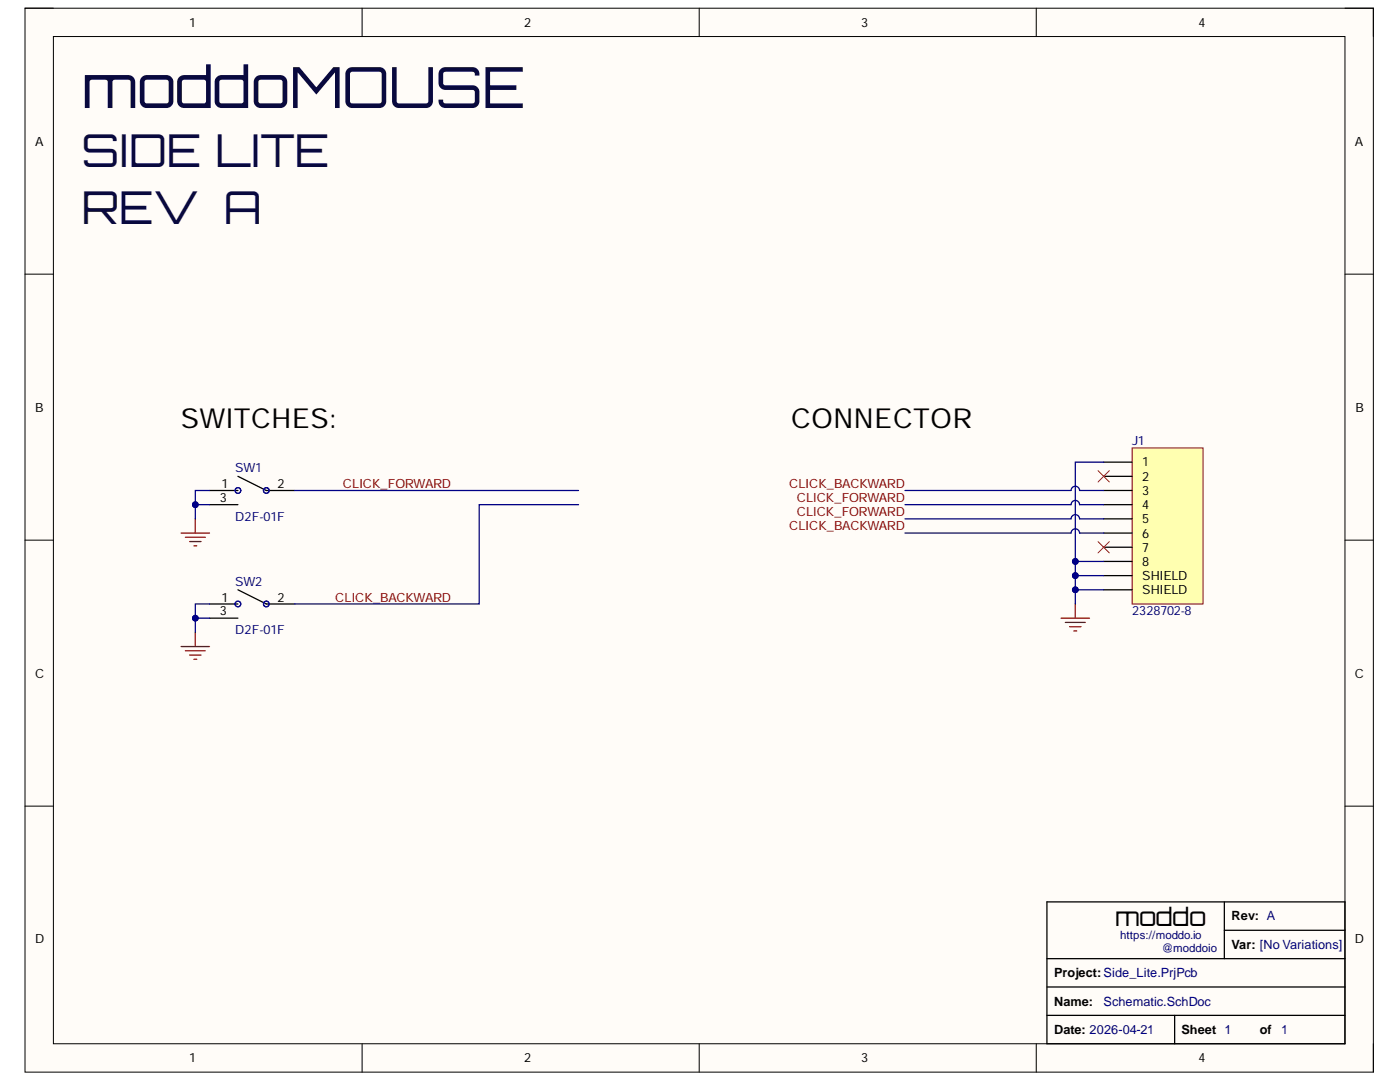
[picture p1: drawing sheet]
<svg xmlns="http://www.w3.org/2000/svg" width="279mm" height="216mm" viewBox="0 0 279 216" stroke-linecap="round" stroke-linejoin="round" font-family="sans-serif">
<path d="M5 1.6h269.1v212.3h-269.1z" fill-rule="evenodd" fill="#fffcf8"/>
<path d="M5 1.6h269.1v212.3h-269.1z" fill="none" stroke="#000" stroke-width=".2"/>
<path d="M10.7 7.3h257.7v201h-257.7z" fill-rule="evenodd" fill="#fffcf8"/>
<g fill="none" stroke="#000" stroke-width=".2">
<path d="M5 1.6h5.7M10.7 7.3h257.7v201h-257.7zM72.3 1.6v5.7M139.5 1.6v5.7M206.8 1.6v5.7M268.4 1.6h5.7v5.7M5 54.7h5.7M268.4 54.7h5.7M5 107.8h5.7M268.4 107.8h5.7M5 160.9h5.7M268.4 160.9h5.7"/>
<path d="M72.3 208.3v5.6M139.5 208.3v5.6M206.8 208.3v5.6M274.1 208.3v5.6"/>
</g>
<path d="M208.9 180h59.5v28.3h-59.5zM244.3 180v11.3M208.9 196.9h59.5M208.9 191.3h59.5M244.3 185.6h24.1M208.9 202.6h59.5M234.4 202.6v5.7" fill="none" stroke="#000" stroke-width=".25"/>
<path d="M211.8 123.4h5.6M212.6 124.2h4M213.5 125h2.2M214.3 125.9h.6M214.6 120.5v2.9" fill="none" stroke="#800000" stroke-width=".25"/>
<path d="M225.9 89.4h14.2v31.1h-14.2z" fill-rule="evenodd" fill="#ffffb0"/>
<path d="M225.9 89.4h14.2v31.1h-14.2z" fill="none" stroke="#800000" stroke-width=".2"/>
<g fill="none" stroke="#000" stroke-width=".25">
<path d="M41.8 97.9h5.7M47.5 95l5.6 2.9h5.7M220.3 92.2h5.6M220.3 95h5.6M220.3 97.9h5.6M41.8 100.7h5.7M47.5 117.7l5.6 2.8h5.7M220.3 100.7h5.6M220.3 103.5h5.6M220.3 106.4h5.6M220.3 109.2h5.6M220.3 112h5.6"/>
<path d="M220.3 114.9h5.6M220.3 117.7h5.6M41.8 120.5h5.7M41.8 123.3h5.7"/>
</g>
<path d="M219.1 93.9l2.3 2.3M221.4 93.9l-2.3 2.3M219.1 108.1l2.3 2.2M221.4 108.1l-2.3 2.2" fill="none" stroke="#f00" stroke-width=".2"/>
<path d="M36.2 106.4h5.6M37 107.2h4M37.8 108.1h2.3M38.7 108.9h.6M39 103.5v2.9M36.2 129h5.6M37 129.9h4M37.8 130.7h2.3M38.7 131.6h.6M39 126.2v2.8" fill="none" stroke="#800000" stroke-width=".25"/>
<g fill="none" stroke="#00f" stroke-width=".25">
<circle cx="47.5" cy="97.9" r=".56"/>
<circle cx="53.1" cy="97.9" r=".56"/>
<circle cx="47.5" cy="120.5" r=".57"/>
<circle cx="53.1" cy="120.5" r=".56"/>
</g>
<path d="M220.3 114.9h-5.7v5.6" fill="none" stroke="#000080" stroke-width=".25"/>
<circle cx="214.6" cy="114.9" r=".57" fill="#000080"/>
<circle cx="214.6" cy="114.9" r=".57" fill="none" stroke="#000080" stroke-width=".2"/>
<circle cx="214.6" cy="117.7" r=".57" fill="#000080"/>
<circle cx="214.6" cy="117.7" r=".57" fill="none" stroke="#000080" stroke-width=".2"/>
<path d="M220.3 112h-5.7v2.9" fill="none" stroke="#000080" stroke-width=".25"/>
<circle cx="214.6" cy="112" r=".57" fill="#000080"/>
<circle cx="214.6" cy="112" r=".57" fill="none" stroke="#000080" stroke-width=".2"/>
<circle cx="214.6" cy="114.9" r=".57" fill="#000080"/>
<circle cx="214.6" cy="114.9" r=".57" fill="none" stroke="#000080" stroke-width=".2"/>
<path d="M214.6 117.7h5.7" fill="none" stroke="#000080" stroke-width=".25"/>
<circle cx="214.6" cy="117.7" r=".57" fill="#000080"/>
<circle cx="214.6" cy="117.7" r=".57" fill="none" stroke="#000080" stroke-width=".2"/>
<path d="M220.3 92.2h-5.7v19.8" fill="none" stroke="#000080" stroke-width=".25"/>
<circle cx="214.6" cy="112" r=".57" fill="#000080"/>
<circle cx="214.6" cy="112" r=".57" fill="none" stroke="#000080" stroke-width=".2"/>
<path d="M41.8 97.9h-2.8v5.6M180.6 97.9h33.2a.85 .85 0 0 1 .8-.9 .85 .85 0 0 1 .8 .9h4.9M180.6 100.7h33.2a.85 .85 0 0 1 .8-.8 .85 .85 0 0 1 .8 .8h4.9M180.6 103.5h33.2a.85 .85 0 0 1 .8-.8 .85 .85 0 0 1 .8 .8h4.9M180.6 106.4h33.2a.85 .85 0 0 1 .8-.9 .85 .85 0 0 1 .8 .9h4.9" fill="none" stroke="#000080" stroke-width=".25"/>
<circle cx="39" cy="100.7" r=".57" fill="#000080"/>
<circle cx="39" cy="100.7" r=".57" fill="none" stroke="#000080" stroke-width=".2"/>
<path d="M39 100.7h2.8" fill="none" stroke="#000080" stroke-width=".25"/>
<circle cx="39" cy="100.7" r=".57" fill="#000080"/>
<circle cx="39" cy="100.7" r=".57" fill="none" stroke="#000080" stroke-width=".2"/>
<path d="M41.8 120.5h-2.8v5.7" fill="none" stroke="#000080" stroke-width=".25"/>
<circle cx="39" cy="123.3" r=".57" fill="#000080"/>
<circle cx="39" cy="123.3" r=".57" fill="none" stroke="#000080" stroke-width=".2"/>
<path d="M39 123.3h2.8" fill="none" stroke="#000080" stroke-width=".25"/>
<circle cx="39" cy="123.3" r=".57" fill="#000080"/>
<circle cx="39" cy="123.3" r=".57" fill="none" stroke="#000080" stroke-width=".2"/>
<path d="M58.8 97.9h56.7M115.5 100.7h-19.9v19.8h-36.8" fill="none" stroke="#000080" stroke-width=".25"/>
<text font-size="11.3" fill="#09093e" x="16.3" y="21.6">moddoMOUSE</text>
<g font-size="9" fill="#09093e">
<text x="16.3" y="33.4">SIDE LITE</text>
<text x="16.3" y="44.7">REV A</text>
</g>
<g font-size="5.5">
<text x="36.1" y="85.4">SWITCHES:</text>
<text x="157.9" y="85.4">CONNECTOR</text>
</g>
<text font-size="5" x="222.5" y="184.7">moddo</text>
<g font-size="2.5">
<text x="37.7" y="5.3">1</text>
<text x="104.6" y="5.3">2</text>
<text x="171.9" y="5.3">3</text>
<text x="239.2" y="5.3">4</text>
<text x="7" y="29.1">A</text>
<text x="270.4" y="29.1">A</text>
<text x="7" y="82.2">B</text>
<text x="270.5" y="82.2">B</text>
<text x="227.9" y="93.1">1</text>
<text x="227.9" y="95.9">2</text>
<text x="43.9" y="100.2">3</text>
<text x="44.2" y="97.4">1</text>
<text x="55.4" y="97.4">2</text>
<text x="227.9" y="98.7">3</text>
<text x="227.9" y="101.6">4</text>
<text x="227.9" y="104.4">5</text>
<text x="227.9" y="107.3">6</text>
<text x="227.9" y="110.1">7</text>
<text x="227.9" y="112.9">8</text>
<text x="227.9" y="115.7">SHIELD</text>
<text x="227.9" y="118.6">SHIELD</text>
<text x="43.9" y="122.8">3</text>
<text x="44.2" y="120">1</text>
<text x="55.4" y="120">2</text>
<text x="7" y="135.2">C</text>
<text x="270.4" y="135.2">C</text>
<text x="245.8" y="183.7">Rev: A</text>
<text x="7" y="188.2">D</text>
<text x="245.8" y="189.3">Var: [No Variations]</text>
<text x="270.4" y="188.2">D</text>
<text x="210.4" y="195">Project:Side_Lite.PrjPcb</text>
<text x="210.4" y="200.7">Name:</text>
<text x="210.4" y="206.3">Date: 2026-04-21</text>
<text x="235.8" y="206.3">Sheet 1</text>
<text x="251.5" y="206.3">of</text>
<text x="37.7" y="212">1</text>
<text x="104.6" y="212">2</text>
<text x="171.9" y="212">3</text>
<text x="239.2" y="212">4</text>
</g>
<g font-size="2.5" fill="#000080">
<text x="225.9" y="88.8">J1</text>
<text x="46.9" y="94.2">SW1</text>
<text x="46.9" y="103.9">D2F-01F</text>
<text x="46.9" y="116.9">SW2</text>
<text x="225.9" y="122.8">2328702-8</text>
<text x="46.9" y="126.5">D2F-01F</text>
<text x="220.2" y="200.7">Schematic.SchDoc</text>
<text x="255.7" y="206.3">1</text>
</g>
<g font-size="2.5" fill="#800000">
<text x="68.4" y="97.4">CLICK_FORWARD</text>
<text x="157.5" y="97.4">CLICK_BACKWARD</text>
<text x="159" y="100.2">CLICK_FORWARD</text>
<text x="157.5" y="105.8">CLICK_BACKWARD</text>
<text x="159" y="103">CLICK_FORWARD</text>
<text x="66.9" y="120">CLICK_BACKWARD</text>
</g>
<g font-size="2.3" fill="#000080">
<text x="223.5" y="187.4">https://moddo.io</text>
<text x="231.8" y="189.9">@moddoio</text>
</g>
</svg>
